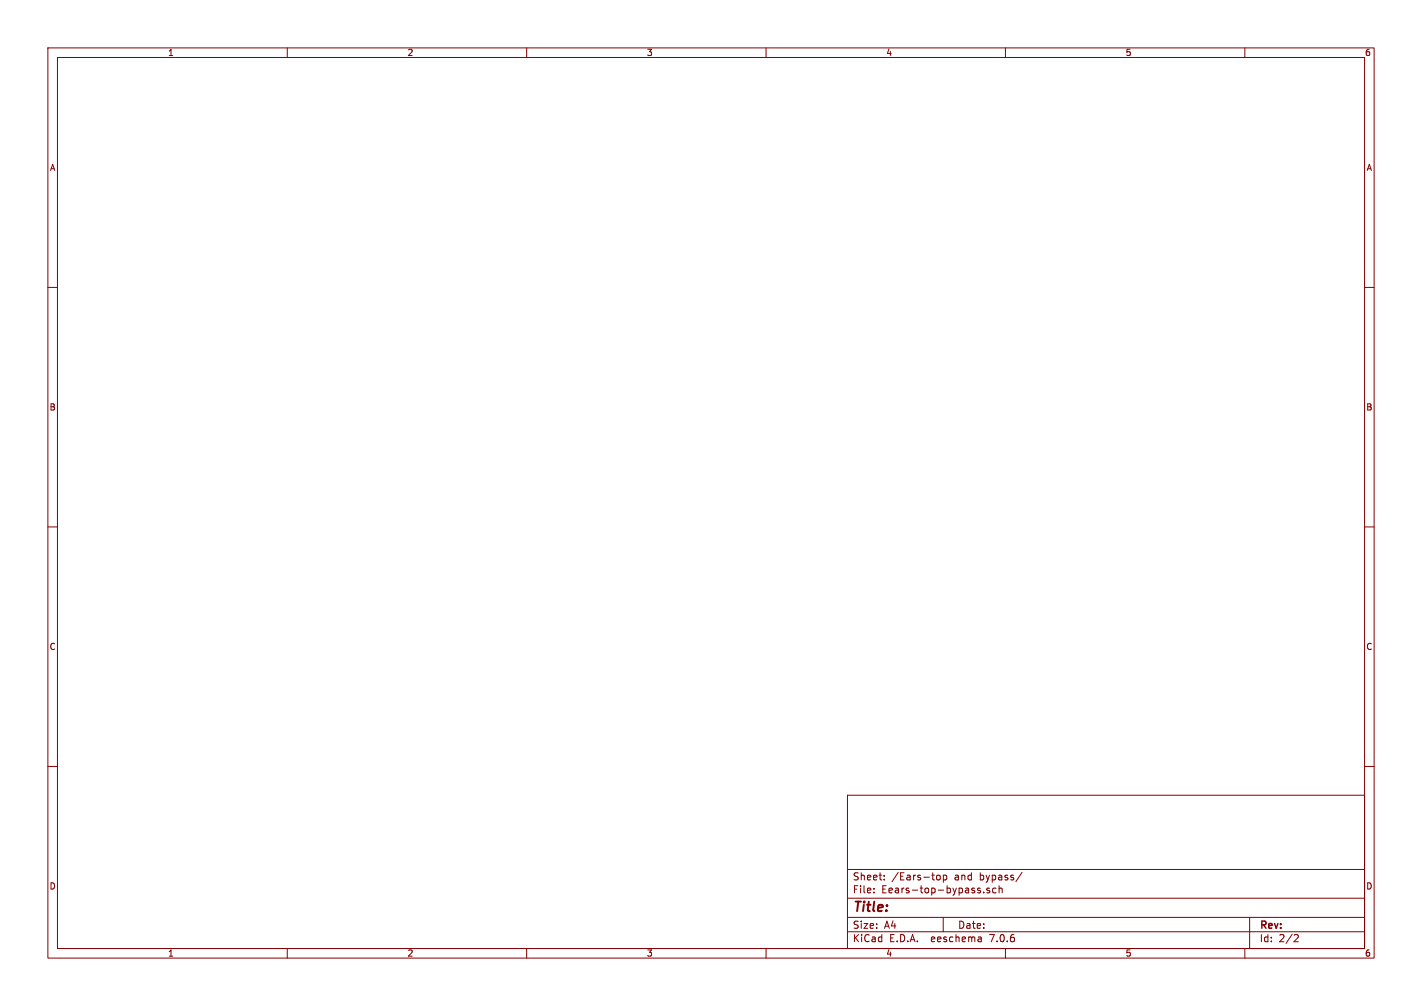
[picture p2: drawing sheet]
<svg xmlns="http://www.w3.org/2000/svg" width="297mm" height="210mm" viewBox="0 0 297 210" stroke-linecap="round" stroke-linejoin="round" font-family="sans-serif">
<g fill="none" stroke="#840000" stroke-width=".21">
<path d="M10 10h277v190h-277zM12 12h273v186h-273zM60 10v2M110 10v2M160 10v2M210 10v2M260 10v2M10 60h2M285 60h2M10 110h2M285 110h2M10 160h2"/>
<path d="M285 160h2M177 166h108v32h-108zM60 198v2M110 198v2M160 198v2M177 194.5h108M177 191.5h108M177 187.5h108M177 181.5h108M182.5 186.3v.1M182.5 185.5v.1M184.7 183.6v.1"/>
<path d="M184.7 182.8v.1M195.7 182.8l.2-.1 .4 .1 .1 .6-.2 .2-.3 .1-.2-.1zM197 191.5v3M197 182.8l.5-.1 .2 .3-.1 .6h-.6M197 182.7v1.5M204.9 195.7l.1 .9M205 196.5l-.2 .1M205 196h-.2M205.5 186.3v.1M206.7 185.5l-.4-.1-.2 .2 .1 .2 .5 .2v.3h-.6M208 185.5l-.4-.1-.3 .3 .2 .6h.5M208.7 185.5l.2-.1 .3 .1 .1 .9"/>
<path d="M208.7 184.9v1.5M210 198v2M213.5 182.1l-1.3 2M260 198v2M261 191.5v6.5M270.5 195.1l.5 .1 .2 .3-1 1.1h1"/>
</g>
<text font-size="2.8" fill="#840000" x="178" y="190.9">Title:</text>
<g font-size="2.1" fill="#840000">
<text x="178" y="184">Sheet:</text>
<text x="186.2" y="184">/Ears-top</text>
<text x="199.4" y="184">and</text>
<text x="204.8" y="184">bypass/</text>
<text x="178" y="186.7">File:</text>
<text x="184.1" y="186.7">Eears-top-bypass.sch</text>
<text x="178" y="196.9">KiCad</text>
<text x="178" y="194.1">Size:</text>
<text x="184.7" y="194.1">A4</text>
<text x="185.7" y="196.9">E.D.A.</text>
<text x="194.6" y="196.9">eeschema</text>
<text x="200" y="194.1">Date:</text>
<text x="207" y="196.9">7.0.6</text>
<text x="263" y="194.3">Rev:</text>
<text x="263" y="196.9">Id:</text>
<text x="267.1" y="196.9">2/2</text>
</g>
<g font-size="1.8" fill="#840000">
<text x="35" y="11.9">1</text>
<text x="85" y="11.9">2</text>
<text x="135" y="11.9">3</text>
<text x="185" y="11.9">4</text>
<text x="235" y="11.9">5</text>
<text x="285" y="11.9">6</text>
<text x="10.3" y="35.9">A</text>
<text x="285.3" y="35.9">A</text>
<text x="10.3" y="85.9">B</text>
<text x="285.3" y="85.9">B</text>
<text x="10.3" y="135.9">C</text>
<text x="285.3" y="135.9">C</text>
<text x="10.3" y="185.9">D</text>
<text x="285.3" y="185.9">D</text>
<text x="35" y="199.9">1</text>
<text x="85" y="199.9">2</text>
<text x="135" y="199.9">3</text>
<text x="185" y="199.9">4</text>
<text x="235" y="199.9">5</text>
<text x="285" y="199.9">6</text>
</g>
</svg>
